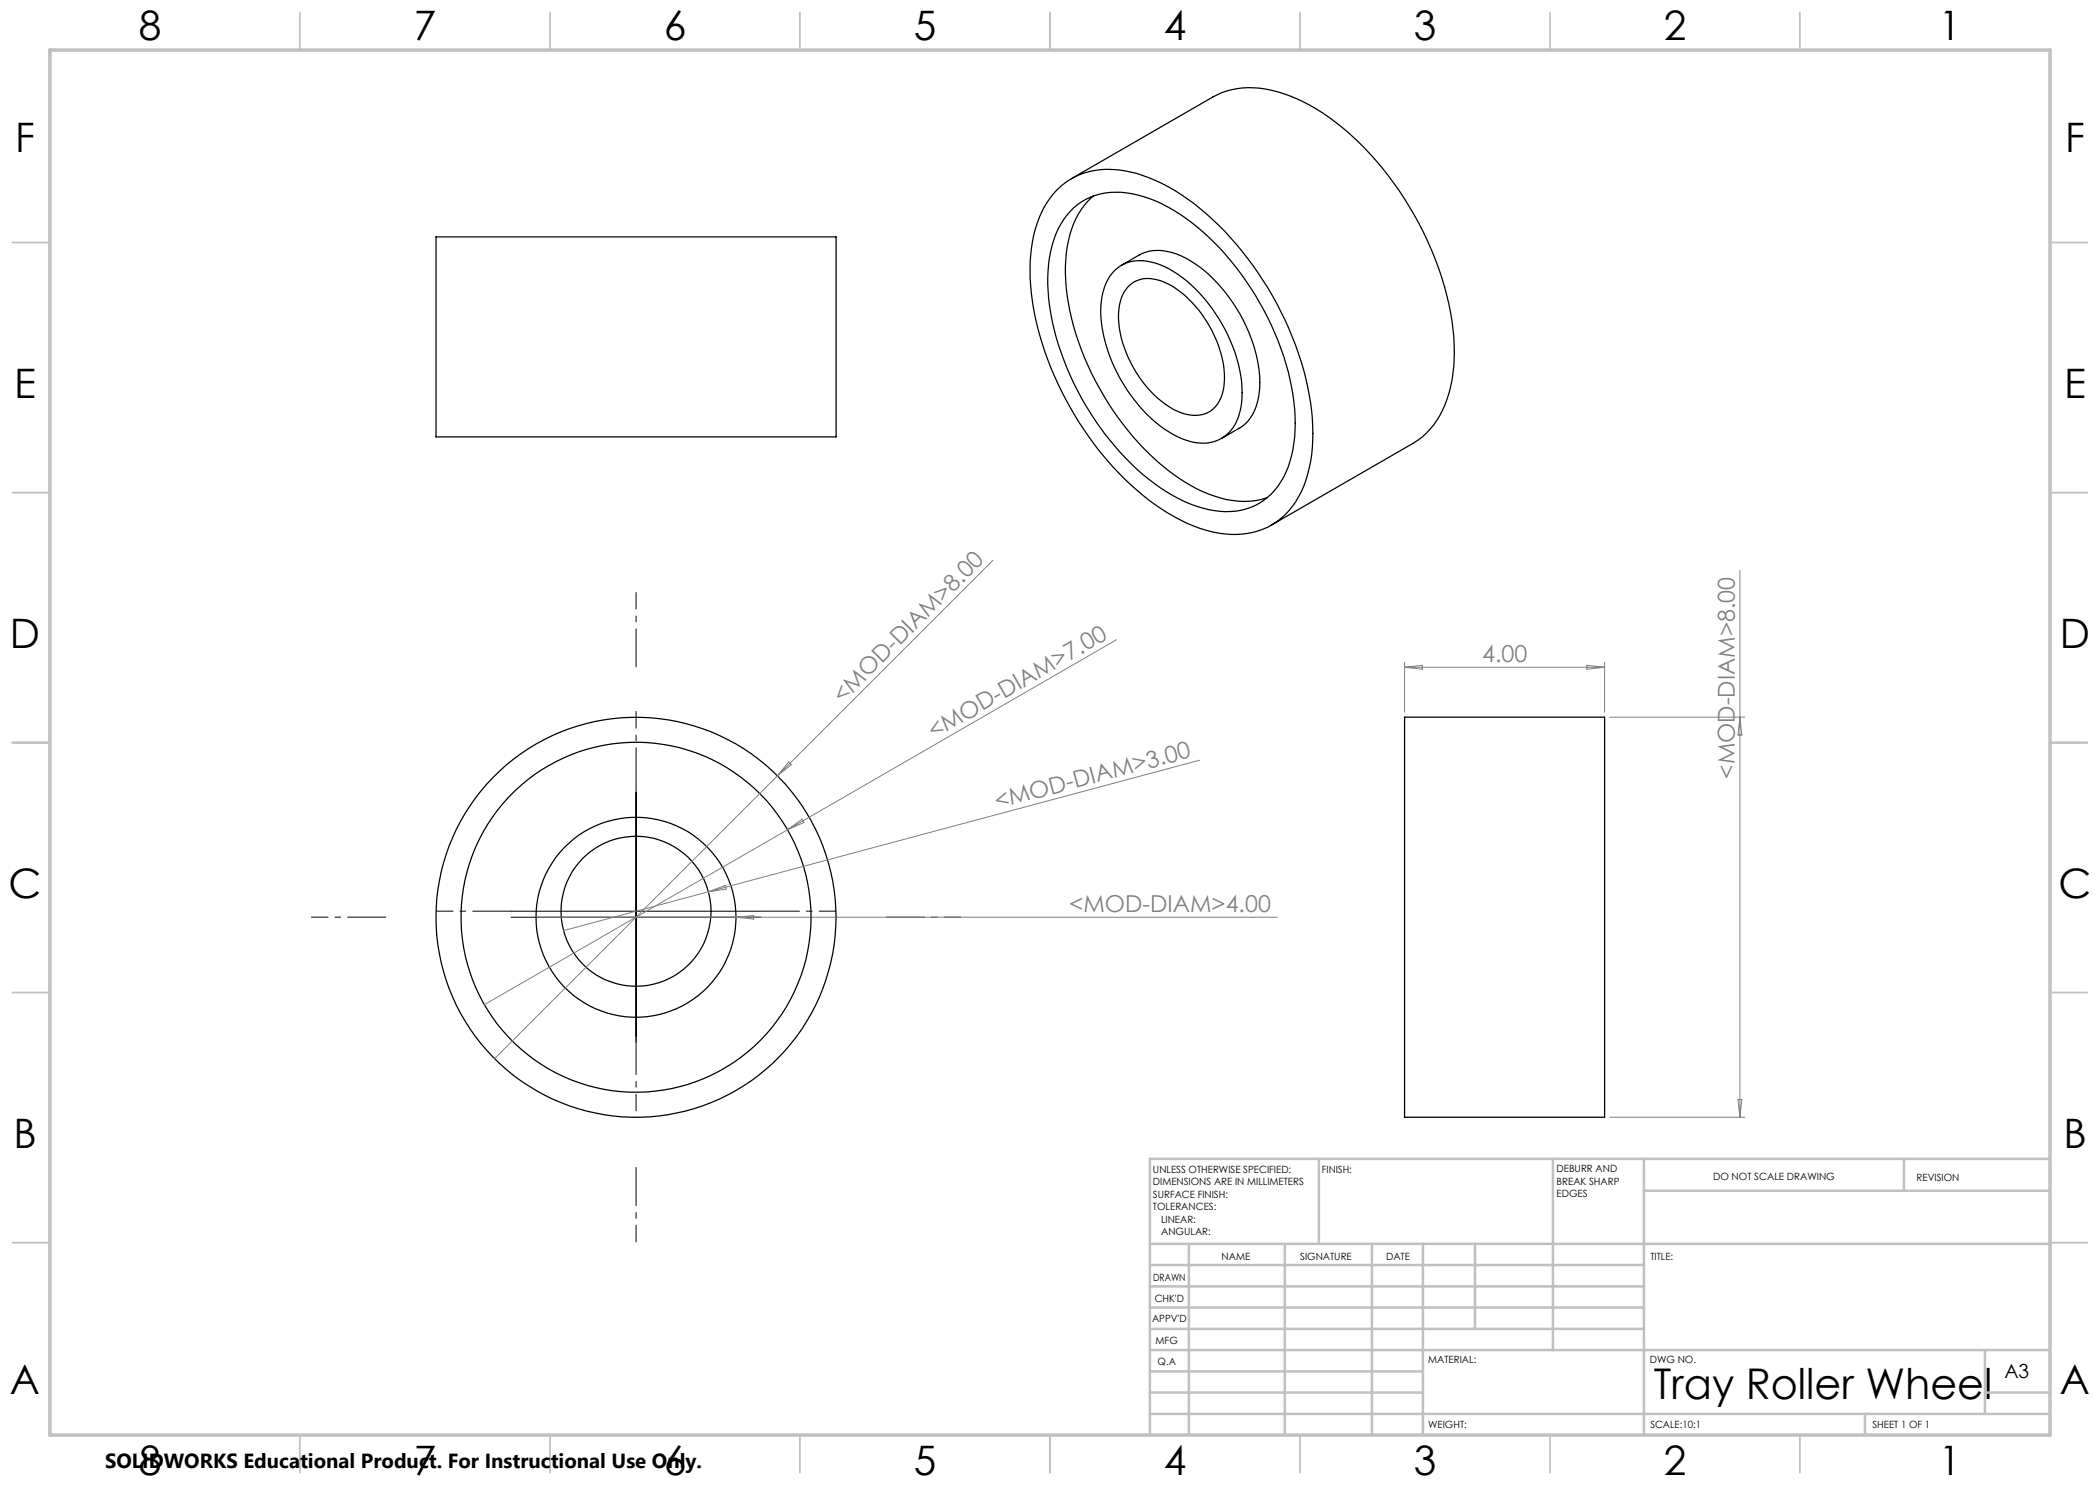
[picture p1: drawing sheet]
<svg xmlns="http://www.w3.org/2000/svg" width="420mm" height="297mm" viewBox="0 0 420 297" stroke-linecap="round" stroke-linejoin="round" font-family="sans-serif">
<g fill="none" stroke="#000" stroke-width=".25">
<path d="M211.6 37.8a15.1 15.1 0 0 1 14.5-3.4 36.5 36.5 0 0 1 16.4 9.5 65 65 0 0 1 19.8 38.2 30.2 30.2 0 0 1-2.1 16.3 14.4 14.4 0 0 1-15.2 8.4 30.8 30.8 0 0 1-15.2-6.8 64.9 64.9 0 0 1-23.5-41.3 29.6 29.6 0 0 1 2.6-17.4l1.2-1.8zM214.3 35.7l28.3-16.3a16.5 16.5 0 0 1 13-1 40.5 40.5 0 0 1 17.7 11.6 65.1 65.1 0 0 1 17.3 35.8 29.4 29.4 0 0 1-2.6 17.3 14.7 14.7 0 0 1-5.4 5.6l-28.3 16.3M218.7 39.2a17 17 0 0 0-5.4 11.5 45.5 45.5 0 0 0 4.9 23.8 53.3 53.3 0 0 0 18.7 21.9 22 22 0 0 0 13.8 3.8l2.8-.7M87.2 47.4h80v40h-80zM214.7 41.6a13.4 13.4 0 0 1 12.7-2.6 33.7 33.7 0 0 1 15.5 9.5 57.1 57.1 0 0 1 15.9 31.9 26.3 26.3 0 0 1-2.1 15.1 12.6 12.6 0 0 1-13.8 6.6 31.9 31.9 0 0 1-16.6-9.3 57.1 57.1 0 0 1-16.6-33.1 24.9 24.9 0 0 1 2.5-14.9l1.1-1.7zM223 54.1a7.8 7.8 0 0 1 8.1-1.5 24.1 24.1 0 0 1 12 10.1 28.1 28.1 0 0 1 5.2 17.9 8.7 8.7 0 0 1-4.5 7.3 9.9 9.9 0 0 1-9.1-.9 30.3 30.3 0 0 1-12.7-15.7 22.1 22.1 0 0 1-1.4-13l.3-.8a8.5 8.5 0 0 1 2.1-3.4zM224.3 53.1l3.5-2.1a9.2 9.2 0 0 1 8.7 .3 28.5 28.5 0 0 1 12.1 12.7 25.8 25.8 0 0 1 3.1 15.5 8.5 8.5 0 0 1-3.9 6.2l-3.5 2M225.7 57.3a5.9 5.9 0 0 1 6.5-1.1 19.1 19.1 0 0 1 9.4 8.5 19.7 19.7 0 0 1 3.1 13.4 5.7 5.7 0 0 1-7.9 4.7 19.5 19.5 0 0 1-10.6-10.2 17.5 17.5 0 0 1-1.9-13l.6-1.3zM280.9 143.4h40v80h-40z"/>
<circle cx="127.2" cy="182.3" r="15"/>
<circle cx="127.2" cy="183.5" r="35"/>
<circle cx="127.2" cy="183.4" r="20"/>
<circle cx="127.2" cy="183.4" r="40"/>
</g>
<path d="M127.2 133.4v-15M127.2 157.2v-15M77.2 183.4h-15M102.2 182.2h-15M152.2 182.2h15M177.2 183.4h15M127.2 207.2v15M127.2 233.4v15" fill="none" stroke="#000" stroke-width=".2" stroke-dasharray="15.2 1.3 1.3 1.3" stroke-dashoffset="7.5" stroke-linecap="butt"/>
<path d="M127.2 157.3v51.2M102.2 183.4h50M102.2 182.2h50" fill="none" stroke="#000" stroke-width=".2"/>
<g fill="none" stroke="#808080" stroke-width=".2">
<path d="M198.6 112l-99.7 99.7M348 114.1v109.3M223.3 127.9l-65.8 38M280.9 132.5v9.9M280.9 133.5h40M280.9 133.5l3.6-.4v.7zM317.4 133.1l3.5 .4-3.5 .3zM320.9 132.5v9.9M157.7 152.4l.6 .5-2.8 2.3zM239.9 152l-127.2 34.1M321.9 143.4h27.1M348 143.4l.4 3.6h-.8z"/>
<path d="M141.7 178.4l3.3-1.3 .2 .7zM157.5 165.9l-60.6 35M157.5 165.9l2.9-2.1 .4 .7zM107.2 183.4h148.3M147.2 183.4l3.5-.3v.7zM347.6 219.9h.8l-.4 3.5zM321.9 223.4h27.1"/>
</g>
<g fill="none" stroke="#c0c0c0" stroke-width=".35">
<path d="M60 2.5v7.5M110 2.5v7.5M160 2.5v7.5M210 2.5v7.5M260 2.5v7.5M310 2.5v7.5M360 2.5v7.5M2.5 48.5h7.5M410 48.5h7.5M2.5 98.5h7.5M410 98.5h7.5M2.5 148.5h7.5"/>
<path d="M410 148.5h7.5M2.5 198.5h7.5M410 198.5h7.5M2.5 248.5h7.5M410 248.5h7.5M60 287v7.5M110 287v7.5M160 287v7.5M210 287v7.5M260 287v7.5M310 287v7.5M360 287v7.5"/>
</g>
<g fill="none" stroke="#c0c0c0" stroke-width=".5">
<path d="M263.8 231.8v17M310.6 231.8v38.2M328.8 231.8v55.2M328.8 238.2h81.2M380.8 231.8v6.4M410 231.8h-180v55.2M230 248.8h180M230 257.3h98.8M230 253h98.8M237.8 248.8v38.2M257 248.8v38.2M274.4 248.8v38.2"/>
<path d="M284.6 248.8v38.2M295 248.8v17M230 265.8h98.8M230 261.5h98.8M230 278.5h54.6M230 274.3h54.6M230 270h180M397 278.5h13M397 270v12.8M230 282.8h180M373 282.8v4.2"/>
</g>
<path d="M10 10h400v277h-400z" fill="none" stroke="#c0c0c0" stroke-width=".7"/>
<text font-size="8.5" x="330.7" y="279.7">Tray Roller Wheel</text>
<g font-size="8.1">
<text x="27.7" y="8">8</text>
<text x="82.7" y="8">7</text>
<text x="132.7" y="8">6</text>
<text x="182.7" y="8">5</text>
<text x="232.7" y="8">4</text>
<text x="282.7" y="8">3</text>
<text x="332.7" y="8">2</text>
<text x="387.7" y="8">1</text>
<text x="3" y="30.4">F</text>
<text x="413" y="30.4">F</text>
<text x="2.8" y="79.6">E</text>
<text x="412.8" y="79.6">E</text>
<text x="2" y="129.6">D</text>
<text x="412" y="129.6">D</text>
<text x="1.7" y="179.6">C</text>
<text x="411.7" y="179.6">C</text>
<text x="2.7" y="229.6">B</text>
<text x="412.7" y="229.6">B</text>
<text x="2" y="278.9">A</text>
<text x="412" y="278.9">A</text>
<text x="27.7" y="295">8</text>
<text x="82.7" y="295">7</text>
<text x="132.7" y="295">6</text>
<text x="182.7" y="295">5</text>
<text x="232.7" y="295">4</text>
<text x="282.7" y="295">3</text>
<text x="332.7" y="295">2</text>
<text x="387.7" y="295">1</text>
</g>
<g font-size="4.7" fill="#808080">
<text x="296.4" y="132.4">4.00</text>
<text x="168.5" y="140.7" transform="rotate(-45 168.5 140.7)">&lt;MOD-DIAM&gt;8.00</text>
<text x="186.8" y="147.9" transform="rotate(-30 186.8 147.9)">&lt;MOD-DIAM&gt;7.00</text>
<text x="347" y="155.7" transform="rotate(-90 347 155.7)">&lt;MOD-DIAM&gt;8.00</text>
<text x="199.5" y="161.8" transform="rotate(-15 199.5 161.8)">&lt;MOD-DIAM&gt;3.00</text>
<text x="213.9" y="182.4">&lt;MOD-DIAM&gt;4.00</text>
</g>
<text font-size="4.1" x="21" y="293.7">SOLIDWORKS Educational Product. For Instructional Use Only.</text>
<text font-size="3.9" x="400.9" y="275.5">A3</text>
<g font-size="2">
<text x="230.6" y="234.6">UNLESS OTHERWISE SPECIFIED:</text>
<text x="230.6" y="237.1">DIMENSIONS ARE IN MILLIMETERS</text>
<text x="230.6" y="239.6">SURFACE FINISH:</text>
<text x="264.4" y="234.6">FINISH:</text>
<text x="311.3" y="234.5">DEBURR AND</text>
<text x="311.3" y="237">BREAK SHARP</text>
<text x="311.3" y="239.5">EDGES</text>
<text x="342.6" y="236">DO NOT SCALE DRAWING</text>
<text x="383.3" y="236.2">REVISION</text>
<text x="230.6" y="242.1">TOLERANCES:</text>
<text x="232.2" y="244.6">LINEAR:</text>
<text x="232.2" y="247.1">ANGULAR:</text>
<text x="244.3" y="252">NAME</text>
<text x="260" y="251.9">SIGNATURE</text>
<text x="277.2" y="251.9">DATE</text>
<text x="330.1" y="251.9">TITLE:</text>
<text x="230.6" y="256.1">DRAWN</text>
<text x="230.9" y="260.3">CHK'D</text>
<text x="230.4" y="264.4">APPV'D</text>
<text x="231.1" y="268.8">MFG</text>
<text x="231.5" y="273">Q.A</text>
<text x="285.6" y="272.5">MATERIAL:</text>
<text x="330" y="272.5">DWG NO.</text>
<text x="285.6" y="285.5">WEIGHT:</text>
<text x="330.1" y="285.6">SCALE:10:1</text>
<text x="374.5" y="285.6">SHEET 1 OF 1</text>
</g>
</svg>
